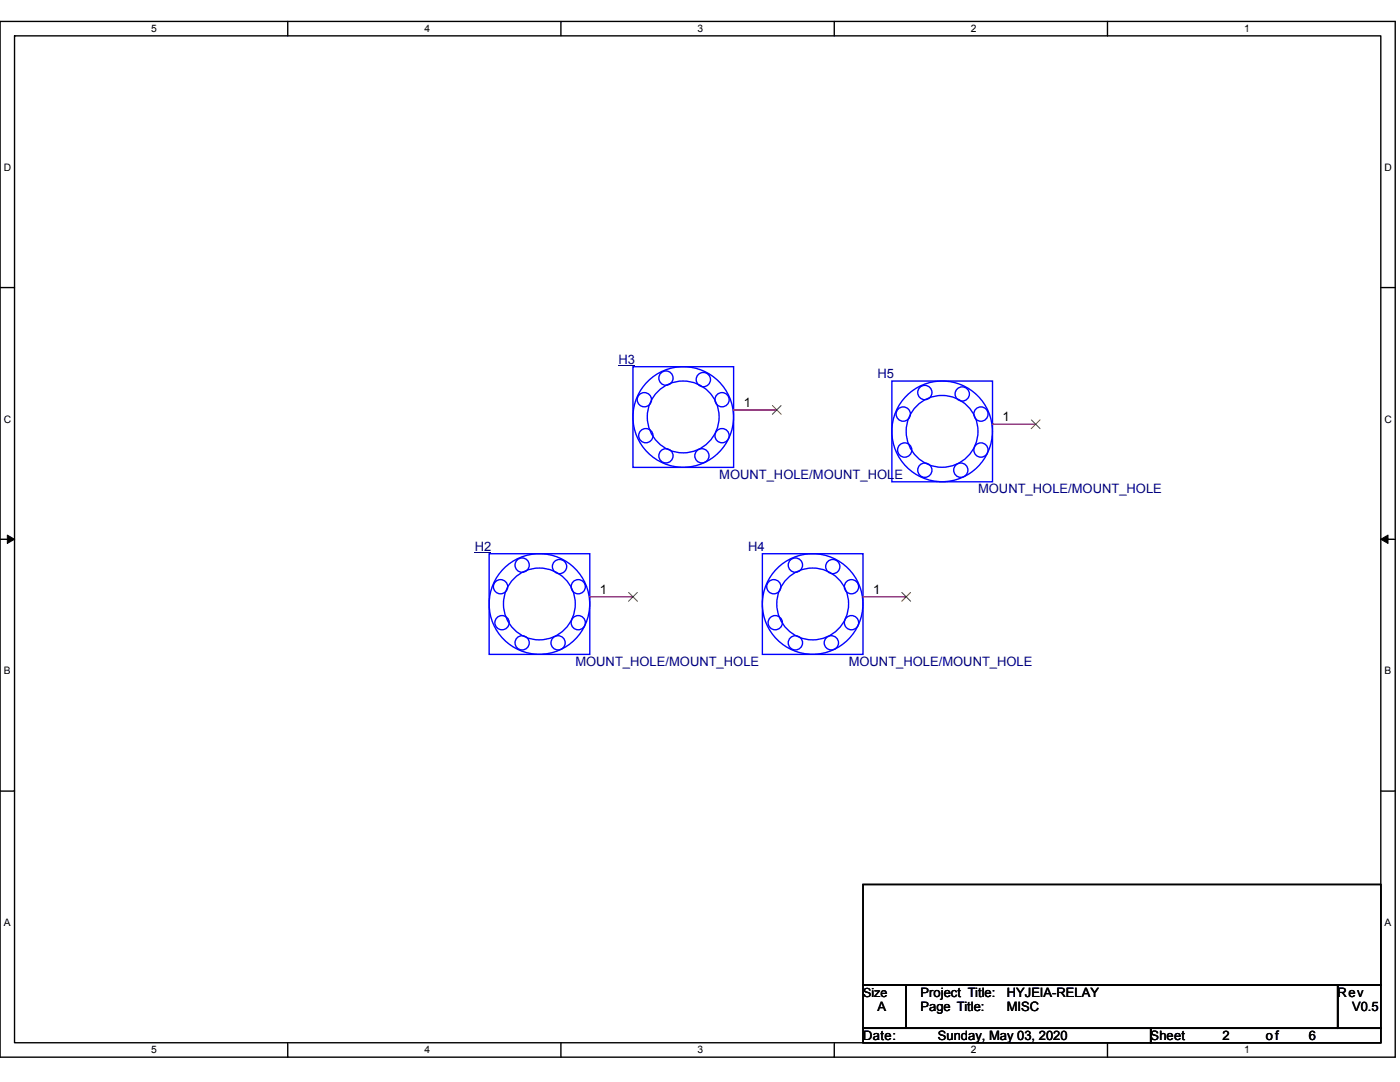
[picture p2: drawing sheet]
<svg xmlns="http://www.w3.org/2000/svg" width="279mm" height="216mm" viewBox="0 0 279 216" stroke-linecap="round" stroke-linejoin="round" font-family="sans-serif">
<path d="M0 4.3h278.4v206.6h-278.4zM2.9 7.2h272.7v200.9h-272.7z" fill="none" stroke="#000" stroke-width=".28"/>
<g fill="#fff">
<path d="M30.2 4.6h1.1v2.3h-1.1z"/>
<path d="M30.2 208.4h1.1v2.3h-1.1z"/>
</g>
<path d="M57.4 4.3v2.9M57.4 208.1v2.8" fill="none" stroke="#000" stroke-width=".28"/>
<g fill="#fff">
<path d="M84.7 4.6h1.1v2.3h-1.1z"/>
<path d="M84.7 208.4h1.1v2.3h-1.1z"/>
</g>
<path d="M112 4.3v2.9M112 208.1v2.8" fill="none" stroke="#000" stroke-width=".28"/>
<g fill="#fff">
<path d="M139.2 4.6h1.2v2.3h-1.2z"/>
<path d="M139.2 208.4h1.2v2.3h-1.2z"/>
</g>
<path d="M166.5 4.3v2.9M166.5 208.1v2.8" fill="none" stroke="#000" stroke-width=".28"/>
<g fill="#fff">
<path d="M193.8 4.6h1.1v2.3h-1.1z"/>
<path d="M193.8 208.4h1.1v2.3h-1.1z"/>
</g>
<path d="M221 4.3v2.9M221 208.1v2.8" fill="none" stroke="#000" stroke-width=".28"/>
<g fill="#fff">
<path d="M248.3 4.6h1.1v2.3h-1.1z"/>
<path d="M248.3 208.4h1.1v2.3h-1.1z"/>
<path d="M.7 32.3h1.5v2.2h-1.5z"/>
<path d="M276.3 32.3h1.5v2.2h-1.5z"/>
<path d="M.7 82.5h1.5v2.3h-1.5z"/>
<path d="M276.3 82.5h1.5v2.3h-1.5z"/>
</g>
<path d="M0 57.4h2.9M275.6 57.4h2.8" fill="none" stroke="#000" stroke-width=".28"/>
<g fill="#fff">
<path d="M.7 132.7h1.4v2.3h-1.4z"/>
<path d="M276.3 132.7h1.4v2.3h-1.4z"/>
</g>
<path d="M0 107.6h2.9M275.6 107.6h2.8" fill="none" stroke="#000" stroke-width=".28"/>
<path d="M1.5 106.8l1.4 .8-1.4 .8zM275.6 107.6l1.4-.8v1.6z" fill="#000" stroke="#000" stroke-width=".2"/>
<g fill="#fff">
<path d="M.7 182.9h1.4v2.3h-1.4z"/>
<path d="M276.3 182.9h1.4v2.3h-1.4z"/>
</g>
<path d="M0 157.8h2.9M275.6 157.8h2.8M172.2 176.5h103.4v20.1h-103.4zM172.2 196.6h8.6v8.6h-8.6zM180.8 196.6h86.2v8.6h-86.2zM267 196.6h8.6v8.6h-8.6zM172.2 205.2h57.4v2.9h-57.4zM229.6 205.2h46v2.9h-46z" fill="none" stroke="#000" stroke-width=".28"/>
<g fill="none" stroke="#00f" stroke-width=".28">
<path d="M126.3 73.2h20.1v20.1h-20.1zM178 76h20.1v20.1h-20.1zM97.6 110.5h20.1v20.1h-20.1zM152.1 110.5h20.1v20.1h-20.1z"/>
<circle cx="128.6" cy="79.8" r="1.43"/>
<circle cx="132.9" cy="75.4" r="1.43"/>
<circle cx="140.4" cy="75.7" r="1.43"/>
<circle cx="144.1" cy="79.8" r="1.42"/>
<circle cx="184.6" cy="78.3" r="1.43"/>
<circle cx="192" cy="78.6" r="1.43"/>
<circle cx="128.9" cy="86.9" r="1.43"/>
<circle cx="132.9" cy="91" r="1.42"/>
<circle cx="136.3" cy="83.2" r="7.2"/>
<circle cx="136.4" cy="83.2" r="10"/>
<circle cx="140.1" cy="91" r="1.42"/>
<circle cx="144.1" cy="86.9" r="1.42"/>
<circle cx="180.3" cy="82.6" r="1.43"/>
<circle cx="180.5" cy="89.8" r="1.43"/>
<circle cx="184.6" cy="93.8" r="1.43"/>
<circle cx="188" cy="86.1" r="7.2"/>
<circle cx="188" cy="86.1" r="10"/>
<circle cx="191.7" cy="93.8" r="1.43"/>
<circle cx="195.8" cy="82.6" r="1.43"/>
<circle cx="195.8" cy="89.8" r="1.43"/>
<circle cx="99.9" cy="117.1" r="1.43"/>
<circle cx="104.2" cy="112.8" r="1.43"/>
<circle cx="111.7" cy="113.1" r="1.43"/>
<circle cx="115.4" cy="117.1" r="1.42"/>
<circle cx="154.4" cy="117.1" r="1.42"/>
<circle cx="158.7" cy="112.8" r="1.43"/>
<circle cx="166.2" cy="113.1" r="1.42"/>
<circle cx="169.9" cy="117.1" r="1.43"/>
<circle cx="100.2" cy="124.3" r="1.43"/>
<circle cx="104.2" cy="128.3" r="1.42"/>
<circle cx="107.6" cy="120.5" r="7.2"/>
<circle cx="107.7" cy="120.5" r="10"/>
<circle cx="111.4" cy="128.3" r="1.42"/>
<circle cx="115.4" cy="124.2" r="1.42"/>
<circle cx="154.7" cy="124.3" r="1.43"/>
<circle cx="158.7" cy="128.3" r="1.43"/>
<circle cx="162.2" cy="120.5" r="10"/>
<circle cx="162.2" cy="120.5" r="7.2"/>
<circle cx="165.9" cy="128.3" r="1.43"/>
<circle cx="169.9" cy="124.3" r="1.43"/>
</g>
<path d="M146.4 81.8h8.6M198.1 84.6h8.6M117.7 119.1h8.6M172.2 119.1h8.6" fill="none" stroke="#f00" stroke-width=".28"/>
<path d="M154.2 80.9l1.7 1.8M155.9 80.9l-1.8 1.8M205.8 83.8l1.8 1.7M207.6 83.8l-1.8 1.7M125.5 118.2l1.7 1.8M127.2 118.2l-1.8 1.8M180 118.2l1.7 1.8M181.7 118.2l-1.7 1.8" fill="none" stroke="#804000" stroke-width=".2"/>
<path d="M123.4 73h3.3M94.7 110.3h3.3" fill="none" stroke="#000080" stroke-width=".2"/>
<g font-size="2.6" fill="#000080">
<text x="123.4" y="72.6">H3</text>
<text x="175.1" y="75.5">H5</text>
<text x="143.5" y="95.6">MOUNT_HOLE/MOUNT_HOLE</text>
<text x="195.2" y="98.5">MOUNT_HOLE/MOUNT_HOLE</text>
<text x="94.7" y="109.9">H2</text>
<text x="149.3" y="109.9">H4</text>
<text x="114.8" y="132.9">MOUNT_HOLE/MOUNT_HOLE</text>
<text x="169.4" y="132.9">MOUNT_HOLE/MOUNT_HOLE</text>
</g>
<g font-size="2.6">
<text x="148.4" y="81.2">1</text>
<text x="200.1" y="84.1">1</text>
<text x="119.7" y="118.5">1</text>
<text x="174.2" y="118.5">1</text>
<text x="175.1" y="201.8">A</text>
<text x="183.7" y="198.9">Project Title:</text>
<text x="183.7" y="201.8">Page Title:</text>
<text x="200.9" y="198.9">HYJEIA-RELAY</text>
<text x="200.9" y="201.8">MISC</text>
<text x="267" y="198.9">Rev</text>
<text x="269.8" y="201.8">V0.5</text>
<text x="172.2" y="207.5">Date:</text>
<text x="187.2" y="207.5">Sunday, May 03, 2020</text>
<text x="229.6" y="207.5">Sheet</text>
<text x="244" y="207.5">2</text>
<text x="252.6" y="207.5">of</text>
<text x="261.2" y="207.5">6</text>
</g>
<text font-size="2.5" x="172.2" y="198.8">Size</text>
<g font-size="2">
<text x="30.2" y="6.4">5</text>
<text x="84.7" y="6.4">4</text>
<text x="139.2" y="6.4">3</text>
<text x="193.8" y="6.4">2</text>
<text x="248.3" y="6.4">1</text>
<text x=".7" y="34.1">D</text>
<text x="276.3" y="34.1">D</text>
<text x=".7" y="84.3">C</text>
<text x="276.3" y="84.3">C</text>
<text x=".7" y="134.6">B</text>
<text x="276.3" y="134.6">B</text>
<text x=".7" y="184.8">A</text>
<text x="276.3" y="184.8">A</text>
<text x="30.2" y="210.2">5</text>
<text x="84.7" y="210.2">4</text>
<text x="139.2" y="210.2">3</text>
<text x="193.8" y="210.2">2</text>
<text x="248.3" y="210.2">1</text>
</g>
</svg>
